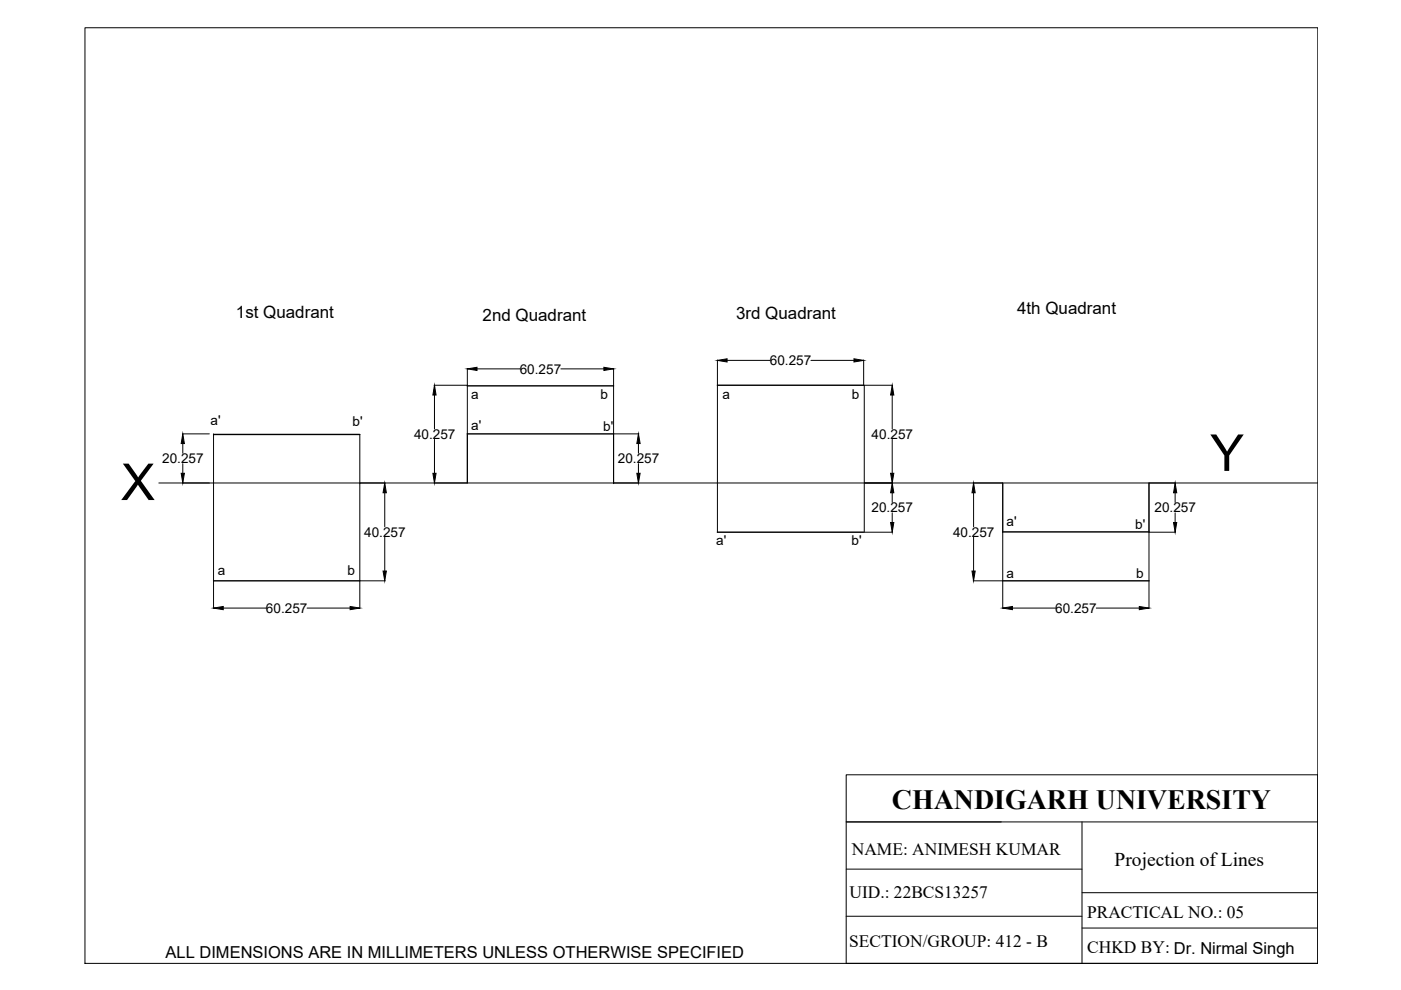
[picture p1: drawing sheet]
<svg xmlns="http://www.w3.org/2000/svg" width="297mm" height="210mm" viewBox="0 0 297 210" stroke-linecap="round" stroke-linejoin="round" font-family="sans-serif">
<!-- layer: thin continuous -->
<g fill="none" stroke="#000" stroke-width=".21">
<path d="M99.1 78.1v24.3M101.1 78.2h9.2M118.9 78.2h9.1M130.1 78.1v24.5M152.1 76.3v36.5M154.2 76.4h9.1M171.9 76.4h9.2M183.1 76.3v5.4M38.7 92h5.7M38.8 94v2.1M38.8 98.3v2.1M45.3 92v37"/>
<path d="M76.3 92.1v36.9M92 81.7h7M92.1 83.8v7.2M92.1 93.2v7.2M130.1 92h5.4M135.4 94v2.1M135.4 98.3v2.1M183.2 81.7v31.1M183.3 81.7h6M189.2 83.8v7.2M189.2 93.2v7.2M33.7 102.4h245.7"/>
<path d="M81.6 104.5v7.2M81.6 113.9v7.2M183.3 112.8h6M189.2 104.5v2M189.2 108.7v2.1M206.4 104.5v7.2M206.4 113.9v7.2M212.6 102.4v26.6M243.6 102.4v26.6M243.6 112.8h5.6M249.2 104.5v2M249.2 108.7v2.1"/>
<path d="M47.3 128.9h9.2M65.1 128.9h9.1M76.3 123.1h5.4M206.3 123.1h6.3M214.7 128.9h9.1M232.4 128.9h9.2"/>
</g>
<g fill="#000" stroke="#000" stroke-width=".21">
<path d="M99.1 78.2l2-.3v.6zM128 77.9l2.1 .3-2.1 .3zM152.1 76.4l2.1-.3v.7zM181.1 76.1l2 .3-2 .4zM38.8 92l.3 2h-.7zM92.1 81.7l.4 2.1h-.7zM135.4 92l.3 2h-.7zM189.2 81.7l.3 2.1h-.7zM38.4 100.4h.7l-.3 2zM81.6 102.4l.3 2.1h-.7zM91.8 100.4h.7l-.4 2zM135 100.4h.7l-.3 2z"/>
<path d="M188.8 100.4h.7l-.3 2zM189.2 102.4l.3 2.1h-.7zM188.8 110.8h.7l-.3 2zM206.4 102.4l.4 2.1h-.7zM249.2 102.4l.3 2.1h-.7zM248.8 110.8h.7l-.3 2zM45.3 128.9l2-.3v.7zM74.2 128.6l2.1 .3-2.1 .4zM81.2 121.1h.7l-.3 2zM206.1 121.1h.7l-.4 2zM212.6 128.9l2.1-.3v.7zM241.6 128.6l2 .3-2 .4z"/>
</g>
<!-- layer: thick continuous -->
<path d="M45.3 92.1h31M99.1 92h31M99.1 81.8h31M152.1 81.7h31M152.1 112.8h31M212.6 112.8h31M45.3 123.1h31M212.6 123.1h31" fill="none" stroke="#000" stroke-width=".3"/>
<path d="M18 5.9h261.4v198.4h-261.4z" fill="none" stroke="#000" stroke-width=".21"/>
<!-- layer: 0 -->
<path d="M179.4 164.3h100v40h-100zM179.4 174.3h100M229.4 174.3v30M179.4 194.3h50M179.4 184.3h50M229.4 189.3h50M229.4 196.8h50" fill="none" stroke="#000" stroke-width=".21"/>
<g font-size="10.8">
<text x="256.6" y="99.8">Y</text>
<text x="25.7" y="106">X</text>
</g>
<text font-size="5.9" x="189.1" y="171.5">CHANDIGARH UNIVERSITY</text>
<text font-size="4.1" x="236.3" y="183.7">Projection of Lines</text>
<g font-size="3.7">
<text x="180.6" y="181.3">NAME: ANIMESH KUMAR</text>
<text x="180.1" y="190.5">UID.: 22BCS13257</text>
<text x="230.5" y="194.7">PRACTICAL NO.: 05</text>
<text x="180" y="200.8">SECTION/GROUP: 412 - B</text>
<text x="230.5" y="202.1">CHKD BY: Dr. Nirmal Singh</text>
</g>
<g font-size="3.6">
<text x="50" y="67.5">1st Quadrant</text>
<text x="102.3" y="68">2nd Quadrant</text>
<text x="156.1" y="67.7">3rd Quadrant</text>
<text x="215.6" y="66.7">4th Quadrant</text>
</g>
<text font-size="3.5" x="35.1" y="203.2">ALL DIMENSIONS ARE IN MILLIMETERS UNLESS OTHERWISE SPECIFIED</text>
<g font-size="2.9">
<text x="163.2" y="77.4">60.257</text>
<text x="110.2" y="79.2">60.257</text>
<text x="99.9" y="84.5">a</text>
<text x="127.3" y="84.5">b</text>
<text x="153.2" y="84.5">a</text>
<text x="180.6" y="84.5">b</text>
<text x="44.6" y="90">a'</text>
<text x="74.8" y="90.3">b'</text>
<text x="87.8" y="93.1">40.257</text>
<text x="99.9" y="91.2">a'</text>
<text x="127.9" y="91.3">b'</text>
<text x="184.8" y="93.1">40.257</text>
<text x="34.4" y="98.2">20.257</text>
<text x="131" y="98.2">20.257</text>
<text x="77.2" y="113.8">40.257</text>
<text x="184.8" y="108.6">20.257</text>
<text x="202.1" y="113.8">40.257</text>
<text x="213.4" y="111.5">a'</text>
<text x="240.7" y="112.1">b'</text>
<text x="244.8" y="108.6">20.257</text>
<text x="151.8" y="115.6">a'</text>
<text x="180.5" y="115.6">b'</text>
<text x="46.2" y="122">a</text>
<text x="73.7" y="122">b</text>
<text x="213.4" y="122.5">a</text>
<text x="240.9" y="122.5">b</text>
<text x="56.4" y="129.9">60.257</text>
<text x="223.7" y="129.9">60.257</text>
</g>
</svg>
